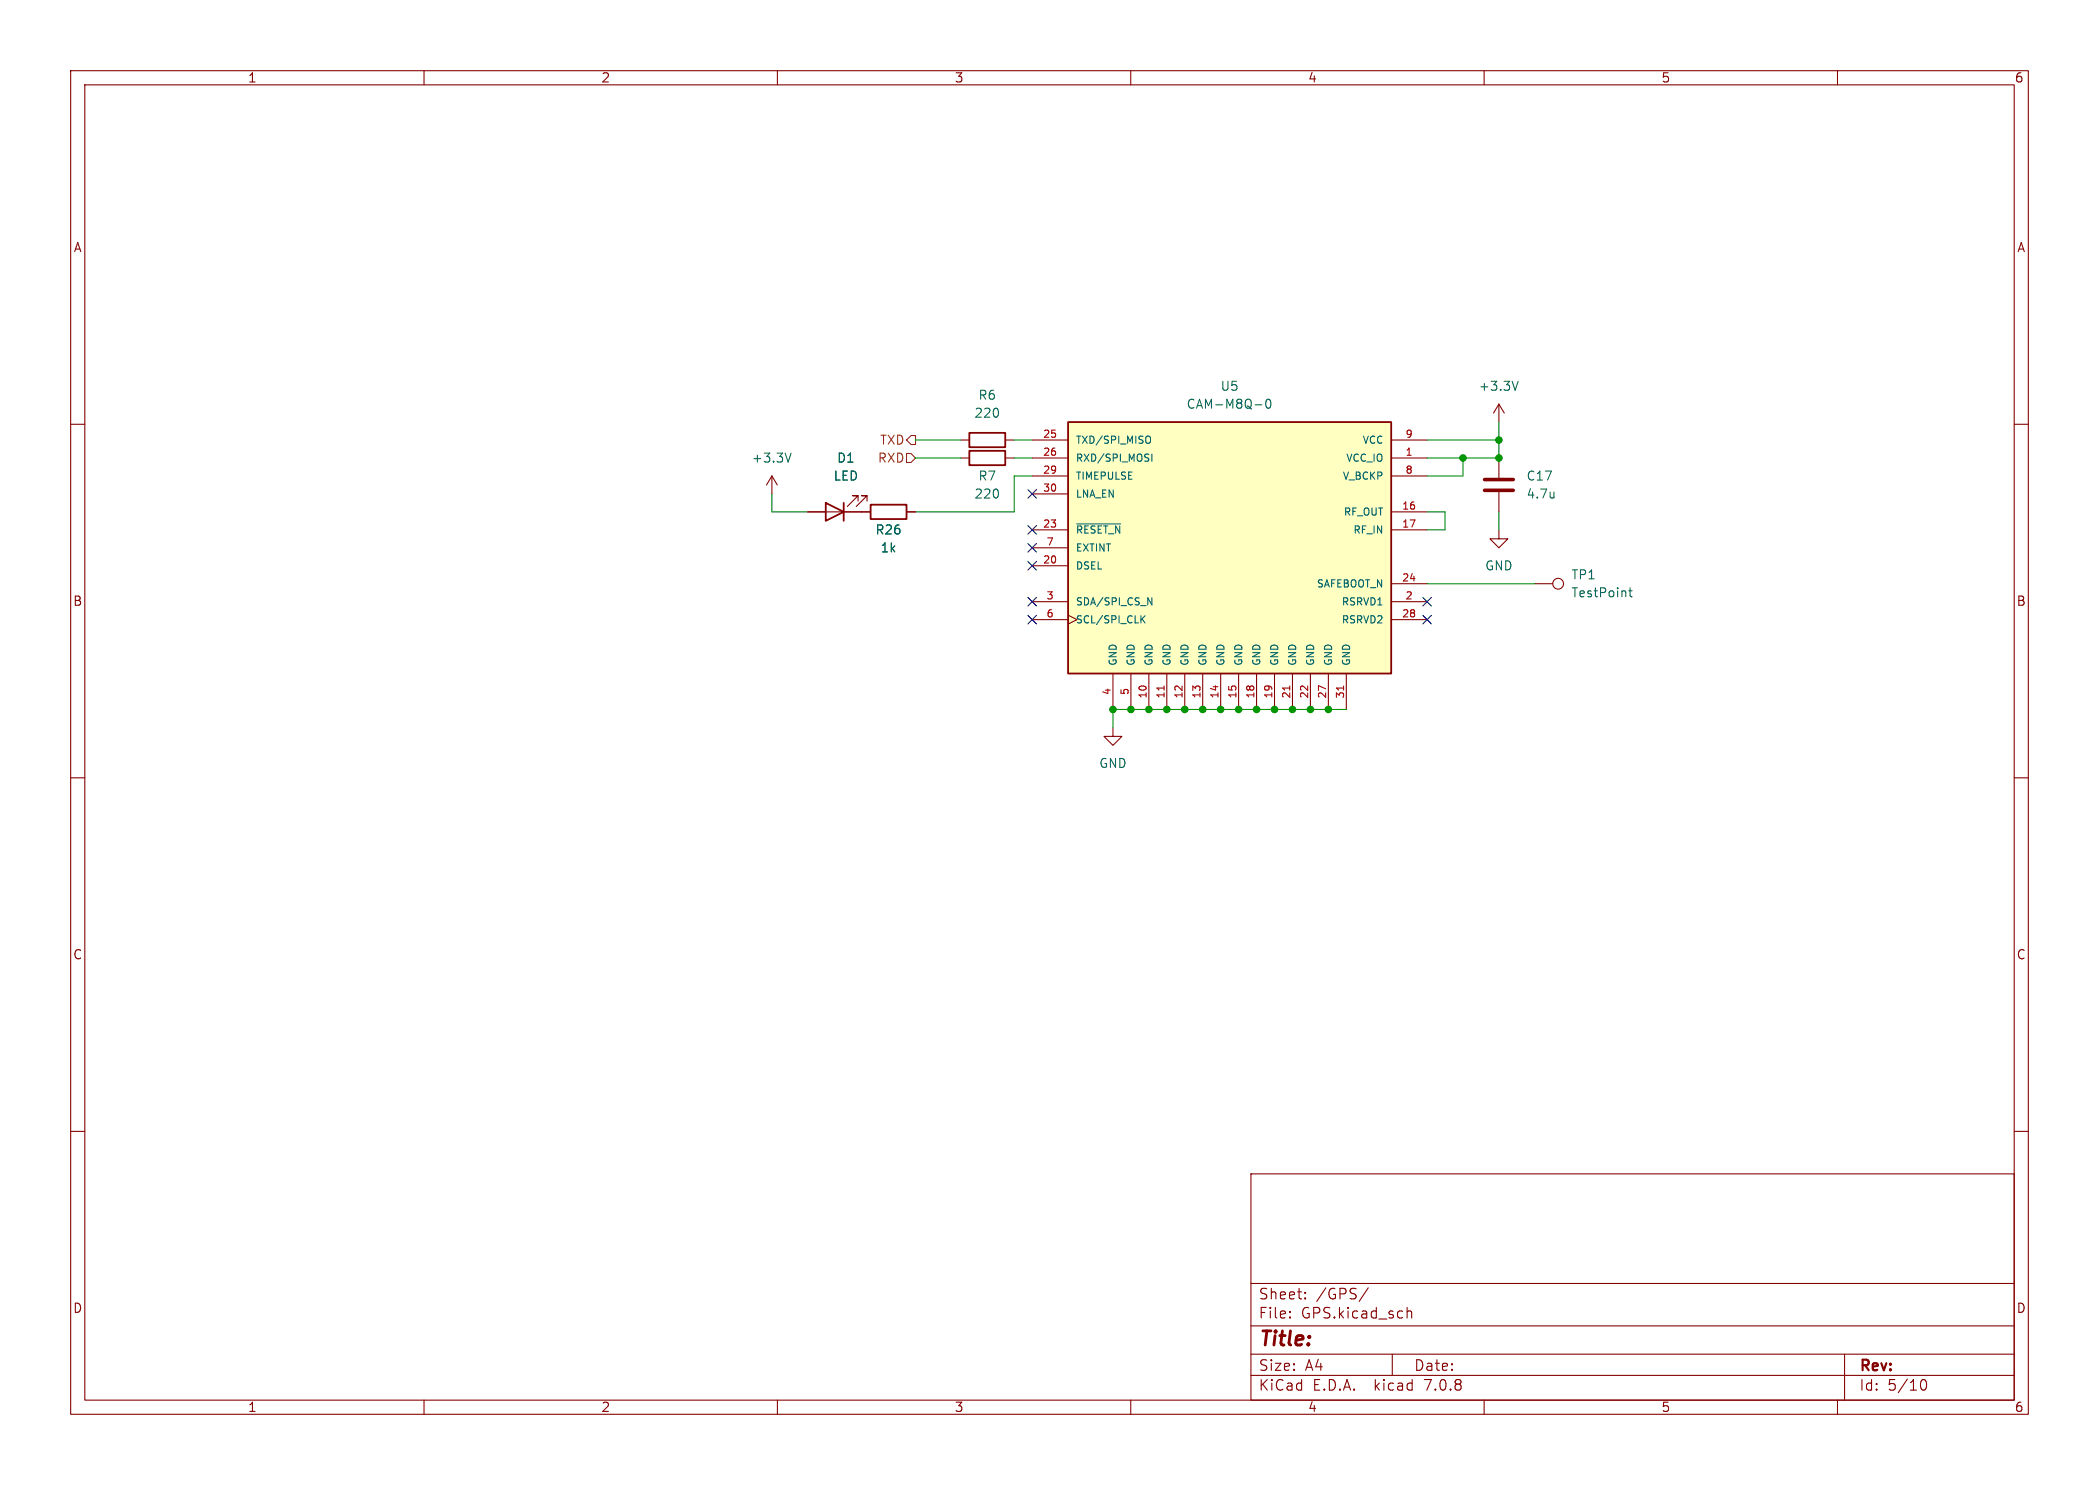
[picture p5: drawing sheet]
<svg xmlns="http://www.w3.org/2000/svg" width="297mm" height="210mm" viewBox="0 0 297 210" stroke-linecap="round" stroke-linejoin="round" font-family="sans-serif">
<g fill="none" stroke="#840000" stroke-width=".15">
<path d="M10 10h277v190h-277zM12 12h273v186h-273zM60 10v2M110 10v2M160 10v2M210 10v2M260 10v2M10 60h2M212.1 57.2v2.5M212.1 57.2l-.8 1.2M212.1 57.2l.8 1.2M285 60h2"/>
<path d="M109.2 67.3l-.7 1.3M109.2 67.3v2.6M109.2 67.3l.8 1.3M114.3 72.4h8.9M121.4 70.9v-.8h-.8h.8l-1.5 1.5M122.7 70.9v-.8h-.8h.8l-1.5 1.5M128.3 72.4h1.2M135.9 62.2h1.3M135.9 64.8h1.3M142.2 62.2h1.3M142.2 64.8h1.3M146 62.2h5.1"/>
<path d="M146 64.8h5.1M146 74.9h5.1M146 67.3h5.1M146 69.9h5.1M146 77.5h5.1M196.8 72.4h5.1M196.8 62.2h5.1M196.8 64.8h5.1M196.8 74.9h5.1M196.8 67.3h5.1M212.1 74.9v1.3h1.3l-1.3 1.3-1.3-1.3h1.3M212.1 64.8v2.8"/>
<path d="M212.1 69.6v2.8M146 85.1h5.1M146 80h5.1M146 87.6h5.1M151.1 87l1.3 .6-1.3 .7M157.5 95.3v5M160 95.3v5M162.6 95.3v5M165.1 95.3v5M167.6 95.3v5M170.2 95.3v5M172.7 95.3v5"/>
<path d="M175.3 95.3v5M177.8 95.3v5M180.3 95.3v5M182.9 95.3v5M185.4 95.3v5M188 95.3v5M190.5 95.3v5M196.8 82.6h5.1M196.8 85.1h5.1M196.8 87.6h5.1M217.2 82.6h2.5M10 110h2"/>
<path d="M157.5 102.9v1.2h1.2l-1.2 1.3-1.3-1.3h1.3M285 110h2M10 160h2M285 160h2M177 166h108v32h-108zM60 198v2M110 198v2M160 198v2M177 194.5h108M177 191.5h108M177 187.5h108M177 181.5h108"/>
<path d="M182.5 186.3h.1l-.1 .1M182.5 186.3v.1M182.5 185.5v.1M182.5 185.5h.1l-.1 .1M184.7 183.6v.1M184.7 183.6h-.1l.1 .1M184.7 182.8v.1M184.7 182.8h-.1l.1 .1M193.6 182.1l-1.3 2M197 191.5v3M199.1 184.9v1.5M199.1 185.5a.37 .37 0 0 1 .6 .1v.8"/>
<path d="M210 198v2M260 198v2M261 191.5v6.5M271.7 195.7a.55 .55 0 0 1 .4-.6h.1a.94 .94 0 0 1 0 1.5h-.1a.55 .55 0 0 1-.4-.6"/>
<circle cx="220.5" cy="82.5" r=".76"/>
</g>
<path d="M151.1 59.7h45.7v35.6h-45.7zM116.8 71.1l2.6 1.3-2.6 1.3zM119.4 71.1v2.6M123.2 71.4h5.1v2h-5.1zM137.2 61.2h5v2h-5zM137.2 63.8h5v2h-5z" fill="none" stroke="#840000" stroke-width=".25"/>
<path d="M210.1 69.3h4M210.1 67.8h4" fill="none" stroke="#840000" stroke-width=".51"/>
<g fill="none" stroke="#006464" stroke-width=".15">
<path d="M177.6 57.2h1M179.3 56.5h.1a.69 .69 0 0 1 .3 1.1l-.2 .1a.68 .68 0 0 1-.3-1.1zM214.8 53.9l-.4 1.3M111.9 64.1l-.4 1.2M152.3 74.1h6.3M162.4 61.7a.34 .34 0 0 1 .4 .3v.4a.34 .34 0 0 1-.4 .3M163 64.2v1M219.9 69.6v.8M219.9 70.3l-.1 .1M161.6 87.5l.4 .6M162 87.1l-.6 .6M162.4 84.5l.6 1.1v-1.1"/>
<path d="M230.5 83.6h.4M230.6 83.1v1.1l.1 .1 .2 .1"/>
</g>
<path d="M151.1 59.7h45.7v35.6h-45.7z" fill="#ffffc2" stroke="#ffffc2" stroke-width=".14"/>
<path d="M164.7 97v.6M182.5 97v.6M190.1 97v.6" fill="none" stroke="#a90000" stroke-width=".15"/>
<path d="M128.3 64.1h.6l.6 .7-.6 .6h-.6zM128.9 61.6h.6v1.3h-.6l-.6-.7z" fill="none" stroke="#725600" stroke-width=".15"/>
<g fill="none" stroke="#009600" stroke-width=".15">
<path d="M212.1 59.7v5.1h-10.2M109.2 69.9v2.5h5.1M129.5 62.2h6.4M129.5 64.8h6.4M143.5 62.2h2.5M143.5 64.8h2.5M146 67.3h-2.5v5.1h-14M201.9 72.4h2.6v2.5h-2.6M201.9 62.2h10.2M207 64.8v2.5h-5.1M212.1 72.4v2.5M201.9 82.6h15.3"/>
<path d="M190.5 100.3h-33v2.6"/>
</g>
<g fill="none" stroke="#000084" stroke-width=".15">
<path d="M145.4 79.4l1.3 1.2M145.4 69.2l1.3 1.3M145.4 76.9l1.3 1.2M145.4 74.3l1.3 1.2M146.7 79.4l-1.3 1.2M146.7 69.2l-1.3 1.3M146.7 76.9l-1.3 1.2M146.7 74.3l-1.3 1.2M145.4 84.5l1.3 1.2M145.4 87l1.3 1.2M146.7 84.5l-1.3 1.2M146.7 87l-1.3 1.2"/>
<path d="M201.3 84.5l1.2 1.2M201.3 87l1.2 1.2M202.5 84.5l-1.2 1.2M202.5 87l-1.2 1.2"/>
</g>
<g fill="#009600" stroke="#009600" stroke-width=".15">
<circle cx="165.1" cy="100.3" r=".46"/>
<circle cx="162.6" cy="100.3" r=".46"/>
<circle cx="167.6" cy="100.3" r=".46"/>
<circle cx="172.7" cy="100.3" r=".46"/>
<circle cx="170.2" cy="100.3" r=".46"/>
<circle cx="175.3" cy="100.3" r=".46"/>
<circle cx="157.5" cy="100.3" r=".46"/>
<circle cx="160" cy="100.3" r=".46"/>
<circle cx="212.1" cy="62.2" r=".46"/>
<circle cx="207" cy="64.8" r=".46"/>
<circle cx="188" cy="100.3" r=".46"/>
<circle cx="185.4" cy="100.3" r=".46"/>
<circle cx="212.1" cy="64.8" r=".46"/>
<circle cx="180.3" cy="100.3" r=".46"/>
<circle cx="182.9" cy="100.3" r=".46"/>
<circle cx="177.8" cy="100.3" r=".46"/>
</g>
<text font-size="2.8" fill="#840000" x="178" y="190.9">Title:</text>
<g font-size="2.1" fill="#840000">
<text x="178" y="184">Sheet:</text>
<text x="186.2" y="184">/GPS/</text>
<text x="178" y="186.7">File:</text>
<text x="184.1" y="186.7">GPS.kicad_sch</text>
<text x="178" y="196.9">KiCad</text>
<text x="178" y="194.1">Size:</text>
<text x="184.7" y="194.1">A4</text>
<text x="185.7" y="196.9">E.D.A.</text>
<text x="194.6" y="196.9">kicad</text>
<text x="200" y="194.1">Date:</text>
<text x="201.8" y="196.9">7.0.8</text>
<text x="263" y="194.3">Rev:</text>
<text x="263" y="196.9">Id:</text>
<text x="267.1" y="196.9">5/10</text>
</g>
<g font-size="1.8" fill="#840000">
<text x="35" y="11.9">1</text>
<text x="85" y="11.9">2</text>
<text x="135" y="11.9">3</text>
<text x="185" y="11.9">4</text>
<text x="235" y="11.9">5</text>
<text x="285" y="11.9">6</text>
<text x="10.3" y="35.9">A</text>
<text x="285.3" y="35.9">A</text>
<text x="10.3" y="85.9">B</text>
<text x="285.3" y="85.9">B</text>
<text x="10.3" y="135.9">C</text>
<text x="285.3" y="135.9">C</text>
<text x="10.3" y="185.9">D</text>
<text x="285.3" y="185.9">D</text>
<text x="35" y="199.9">1</text>
<text x="85" y="199.9">2</text>
<text x="135" y="199.9">3</text>
<text x="185" y="199.9">4</text>
<text x="235" y="199.9">5</text>
<text x="285" y="199.9">6</text>
</g>
<g font-size="1.8" fill="#006464">
<text x="137.8" y="59.3">220</text>
<text x="138.4" y="56.7">R6</text>
<text x="167.8" y="58">CAM-M8Q-0</text>
<text x="172.6" y="55.5">U5</text>
<text x="209.1" y="55.5">+3.3V</text>
<text x="106.3" y="65.6">+3.3V</text>
<text x="118.4" y="65.6">D1</text>
<text x="117.9" y="68.2">LED</text>
<text x="137.8" y="70.7">220</text>
<text x="138.4" y="68.2">R7</text>
<text x="215.9" y="68.2">C17</text>
<text x="215.9" y="70.7">4.7u</text>
<text x="123.8" y="75.8">R26</text>
<text x="124.5" y="78.3">1k</text>
<text x="210.1" y="80.9">GND</text>
<text x="222.3" y="82.1">TP1</text>
<text x="222.3" y="84.7">TestPoint</text>
<text x="155.4" y="108.8">GND</text>
</g>
<g font-size="1.8" fill="#725600">
<text x="124.1" y="65.6">RXD</text>
<text x="124.4" y="63.1">TXD</text>
</g>
<g font-size="1.4" fill="#a90000">
<text x="147.5" y="62">25</text>
<text x="147.5" y="64.5">26</text>
<text x="198.8" y="64.5">1</text>
<text x="198.8" y="62">9</text>
<text x="147.5" y="67.1">29</text>
<text x="147.5" y="69.6">30</text>
<text x="198.8" y="67.1">8</text>
<text x="147.5" y="74.7">23</text>
<text x="148" y="77.2">7</text>
<text x="198.3" y="72.1">16</text>
<text x="198.3" y="74.7">17</text>
<text x="147.5" y="79.8">20</text>
<text x="198.3" y="82.3">24</text>
<text x="148" y="84.8">3</text>
<text x="148" y="87.4">6</text>
<text x="198.3" y="87.4">28</text>
<text x="198.8" y="84.8">2</text>
<text x="157.2" y="98.4" transform="rotate(-90 157.2 98.4)">4</text>
<text x="159.8" y="98.4" transform="rotate(-90 159.8 98.4)">5</text>
<text x="162.3" y="98.9" transform="rotate(-90 162.3 98.9)">10</text>
<text x="164.8" y="98.9" transform="rotate(-90 164.8 98.9)">11</text>
<text x="167.4" y="98.9" transform="rotate(-90 167.4 98.9)">12</text>
<text x="169.9" y="98.9" transform="rotate(-90 169.9 98.9)">13</text>
<text x="172.5" y="98.9" transform="rotate(-90 172.5 98.9)">14</text>
<text x="175" y="98.9" transform="rotate(-90 175 98.9)">15</text>
<text x="177.5" y="98.9" transform="rotate(-90 177.5 98.9)">18</text>
<text x="180.1" y="98.9" transform="rotate(-90 180.1 98.9)">19</text>
<text x="182.6" y="98.9" transform="rotate(-90 182.6 98.9)">21</text>
<text x="185.2" y="98.9" transform="rotate(-90 185.2 98.9)">22</text>
<text x="187.7" y="98.9" transform="rotate(-90 187.7 98.9)">27</text>
<text x="190.2" y="98.9" transform="rotate(-90 190.2 98.9)">31</text>
</g>
<g font-size="1.4" fill="#006464">
<text x="152.1" y="63">TXD/SPI_MISO</text>
<text x="152.1" y="65.5">RXD/SPI_MOSI</text>
<text x="190.4" y="65.5">VCC_IO</text>
<text x="192.7" y="63">VCC</text>
<text x="152.1" y="68">TIMEPULSE</text>
<text x="152.1" y="70.6">LNA_EN</text>
<text x="189.9" y="68">V_BCKP</text>
<text x="152.1" y="75.7">~{RESET_N}</text>
<text x="190" y="73.1">RF_OUT</text>
<text x="191.4" y="75.7">RF_IN</text>
<text x="152.1" y="80.7">DSEL</text>
<text x="152.1" y="78.2">EXTINT</text>
<text x="186.2" y="83.3">SAFEBOOT_N</text>
<text x="152.1" y="85.8">SDA/SPI_CS_N</text>
<text x="152.1" y="88.4">SCL/SPI_CLK</text>
<text x="189.7" y="85.8">RSRVD1</text>
<text x="189.7" y="88.4">RSRVD2</text>
<text x="158.2" y="94.2" transform="rotate(-90 158.2 94.2)">GND</text>
<text x="160.8" y="94.2" transform="rotate(-90 160.8 94.2)">GND</text>
<text x="163.3" y="94.2" transform="rotate(-90 163.3 94.2)">GND</text>
<text x="165.8" y="94.2" transform="rotate(-90 165.8 94.2)">GND</text>
<text x="168.4" y="94.2" transform="rotate(-90 168.4 94.2)">GND</text>
<text x="170.9" y="94.2" transform="rotate(-90 170.9 94.2)">GND</text>
<text x="173.5" y="94.2" transform="rotate(-90 173.5 94.2)">GND</text>
<text x="176" y="94.2" transform="rotate(-90 176 94.2)">GND</text>
<text x="178.5" y="94.2" transform="rotate(-90 178.5 94.2)">GND</text>
<text x="181.1" y="94.2" transform="rotate(-90 181.1 94.2)">GND</text>
<text x="183.6" y="94.2" transform="rotate(-90 183.6 94.2)">GND</text>
<text x="186.2" y="94.2" transform="rotate(-90 186.2 94.2)">GND</text>
<text x="188.7" y="94.2" transform="rotate(-90 188.7 94.2)">GND</text>
<text x="191.2" y="94.2" transform="rotate(-90 191.2 94.2)">GND</text>
</g>
</svg>
